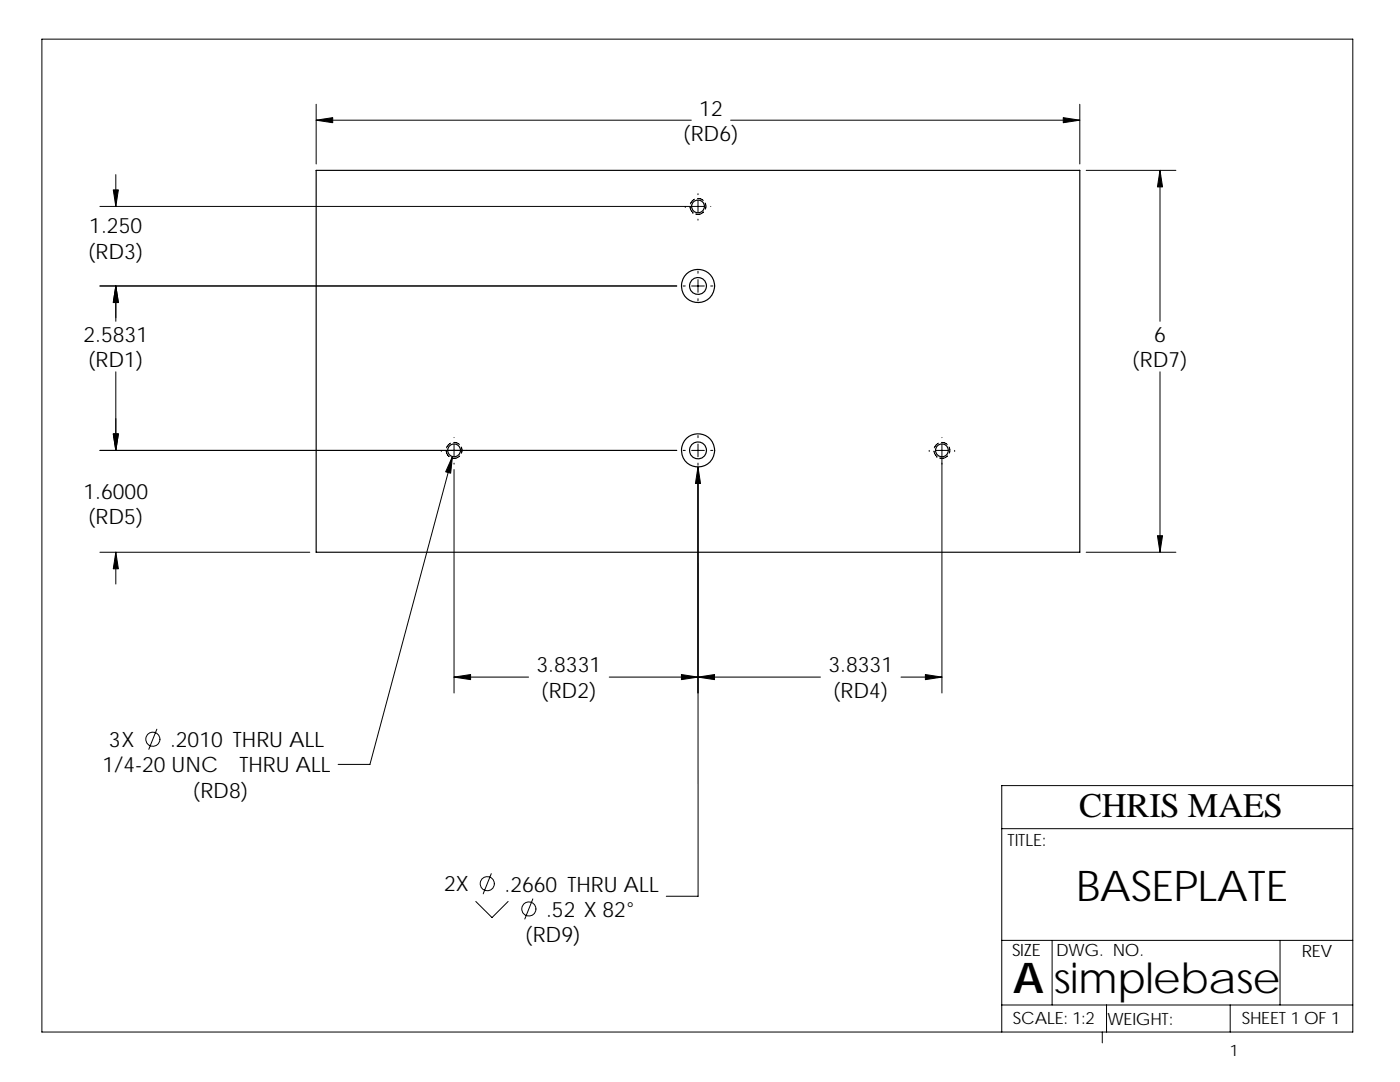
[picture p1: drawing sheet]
<svg xmlns="http://www.w3.org/2000/svg" width="279mm" height="216mm" viewBox="0 0 279 216" stroke-linecap="round" stroke-linejoin="round" font-family="sans-serif">
<g fill="none" stroke="#000" stroke-width=".2">
<path d="M8.4 7.8h261.6v198.1h-261.6zM23.1 34.8v6.4M63.1 24h74.9M63.1 20.8v11.9M138.6 39.8l-.4 .3-.4 .6M139.2 39.6l.6 .1 .6 .3M139.3 38.7h.1M139.3 39.9v2.6M145.8 24h69.7M215.5 20.8v11.9M216.8 34h17.9M231.5 34v30.1"/>
<path d="M19.9 57.1h115.2M19.9 41.2h120.7M23.1 57.1v7M136.3 57.1h.5M136.8 41.2h.1M137.7 41.3l.1 .5 .5 .6M138 57.1h2.6M138.3 42.4h.1M139.3 43.7h.1M139.3 54.1v.4M139.3 55.8v2.5M139.3 59.6v.4"/>
<path d="M140.4 42.3l-.1 .1a1.45 1.45 0 0 1-1.4 .3M140.7 40.5l.2 .6-.1 .6M141.8 57.1h.5M141.8 41.2h.1M23.1 74.2v15.7M231.5 74.2v36M19.9 89.9h115.2M88.1 89.9h.1M89 90l.3 .8 .3 .3M89.6 91.1h.1M89.9 88.4l-.4 .4-.4 .6M90.3 91.1l-16.5 61.4h-6.3"/>
<path d="M90.5 88.3l.7 .1 .5 .3M90.6 92.4h.1M90.6 87.3h.1M90.6 88.6v2.5M90.6 93.7v44.6M91.7 91v.1a1.5 1.5 0 0 1-1.5 .3M92.1 89.2l.1 .6-.1 .6M136.3 89.9h.5M138 89.9h2.6M139.3 86.9v.4M139.3 88.6v2.5M139.3 92.4v.4"/>
<path d="M139.3 93.2v85.6h-6.3M141.8 89.9h.5M185.4 89.9h.1M186.4 90l.1 .5 .5 .6M186.7 89.9h2.6M187 91.1h.1M187.3 88.4l-.5 .4-.3 .6M187.9 88.3l.6 .1 .5 .3M188 92.4h.1M188 87.3h.1M188 88.6v49.7M189.1 91l-.1 .1a1.48 1.48 0 0 1-1.5 .3"/>
<path d="M189.4 89.2a1.33 1.33 0 0 1 0 1.2M190.5 89.9h.1M19.9 110.2h41.9M23.1 110.2v6.3M216.8 110.2h17.9M90.6 135.1h14.9M121.6 135.1h42.1M179.8 135.1h8.2M31.3 145.5l-1.6 4M270 156.8h-70.1v49.1M95 179.9l3.2 3.2 3.2-3.2M98 174.3l-1.6 4.1"/>
<path d="M106.3 179.4l-1.6 4M199.9 165.4h70.1M199.9 187.6h70.1M210 187.6v12.9M255.5 187.6v12.9M199.9 200.5h70.1M220 205.9v2.2M220.8 200.5v5.4M245.5 200.5v5.4"/>
<circle cx="30.5" cy="147.5" r="1.42"/>
<circle cx="97.2" cy="176.3" r="1.41"/>
<circle cx="105.5" cy="181.4" r="1.41"/>
</g>
<g fill="none" stroke="#000" stroke-width=".23">
<path d="M63.1 34h152.4v76.2h-152.4z"/>
<circle cx="139.3" cy="57.1" r="1.69"/>
<circle cx="139.3" cy="57.1" r="3.3"/>
<circle cx="139.3" cy="41.2" r="1.28"/>
<circle cx="90.6" cy="89.9" r="1.28"/>
<circle cx="139.3" cy="89.9" r="1.69"/>
<circle cx="139.3" cy="89.9" r="3.3"/>
<circle cx="188" cy="89.9" r="1.28"/>
</g>
<g fill="#000" stroke="#000" stroke-width=".2">
<path d="M63.1 24l3.3-.5v1z" fill-rule="evenodd"/>
<path d="M212.2 23.5l3.3 .5-3.3 .5z" fill-rule="evenodd"/>
<path d="M231.5 34l.5 3.3h-1z" fill-rule="evenodd"/>
<path d="M23.1 57.1l.5 3.3h-1z" fill-rule="evenodd"/>
<path d="M23.1 57.1l.5 3.3h-1z" fill-rule="evenodd"/>
<path d="M22.6 37.9h1l-.5 3.3z" fill-rule="evenodd"/>
<path d="M22.6 86.6h1l-.5 3.3z" fill-rule="evenodd"/>
<path d="M22.6 86.6h1l-.5 3.3z" fill-rule="evenodd"/>
<path d="M90.3 91.1l-.4 3.3-1-.3z" fill-rule="evenodd"/>
<path d="M139.3 93.2l.5 3.3h-1z" fill-rule="evenodd"/>
<path d="M23.1 110.2l.5 3.3h-1z" fill-rule="evenodd"/>
<path d="M231 106.9h1l-.5 3.3z" fill-rule="evenodd"/>
<path d="M90.6 135.1l3.3-.5v1z" fill-rule="evenodd"/>
<path d="M136 134.6l3.3 .5-3.3 .5z" fill-rule="evenodd"/>
<path d="M139.3 135.1l3.3-.5v1z" fill-rule="evenodd"/>
<path d="M184.7 134.6l3.3 .5-3.3 .5z" fill-rule="evenodd"/>
</g>
<g font-size="8.5">
<text x="214.8" y="179.9">BASEPLATE</text>
<text x="202.2" y="198.2">A</text>
<text x="210.4" y="198.1">simplebase</text>
</g>
<text font-size="6.9" x="215.4" y="163">CHRIS MAES</text>
<g font-size="4.2">
<text x="139.6" y="23.1">12</text>
<text x="136.3" y="28.1">(RD6)</text>
<text x="17.8" y="46.6">1.250</text>
<text x="17.5" y="51.6">(RD3)</text>
<text x="16.7" y="68.2">2.5831</text>
<text x="230.3" y="68.2">6</text>
<text x="17.5" y="73.3">(RD1)</text>
<text x="225.9" y="73.3">(RD7)</text>
<text x="16.7" y="99.6">1.6000</text>
<text x="17.5" y="104.6">(RD5)</text>
<text x="107.1" y="134.2">3.8331</text>
<text x="165.3" y="134.2">3.8331</text>
<text x="107.9" y="139.2">(RD2)</text>
<text x="166.2" y="139.2">(RD4)</text>
<text x="21.7" y="149.1">3X</text>
<text x="33.9" y="149.1">.2010 THRU ALL</text>
<text x="20.4" y="154.1">1/4-20 UNC</text>
<text x="47.8" y="154.1">THRU ALL</text>
<text x="38.4" y="159.2">(RD8)</text>
<text x="88.6" y="177.9">2X</text>
<text x="100.7" y="177.9">.2660 THRU ALL</text>
<text x="109" y="183">.52 X 82°</text>
<text x="104.8" y="188">(RD9)</text>
</g>
<g font-size="3.4">
<text x="201.1" y="168.8">TITLE:</text>
<text x="202" y="190.8">SIZE</text>
<text x="210.8" y="190.8">DWG. NO.</text>
<text x="259.8" y="190.9">REV</text>
<text x="202.1" y="204.4">SCALE: 1:2</text>
<text x="221" y="204.5">WEIGHT:</text>
<text x="247.8" y="204.4">SHEET 1 OF 1</text>
</g>
<text font-size="3.2" x="245.4" y="210.7">1</text>
</svg>
